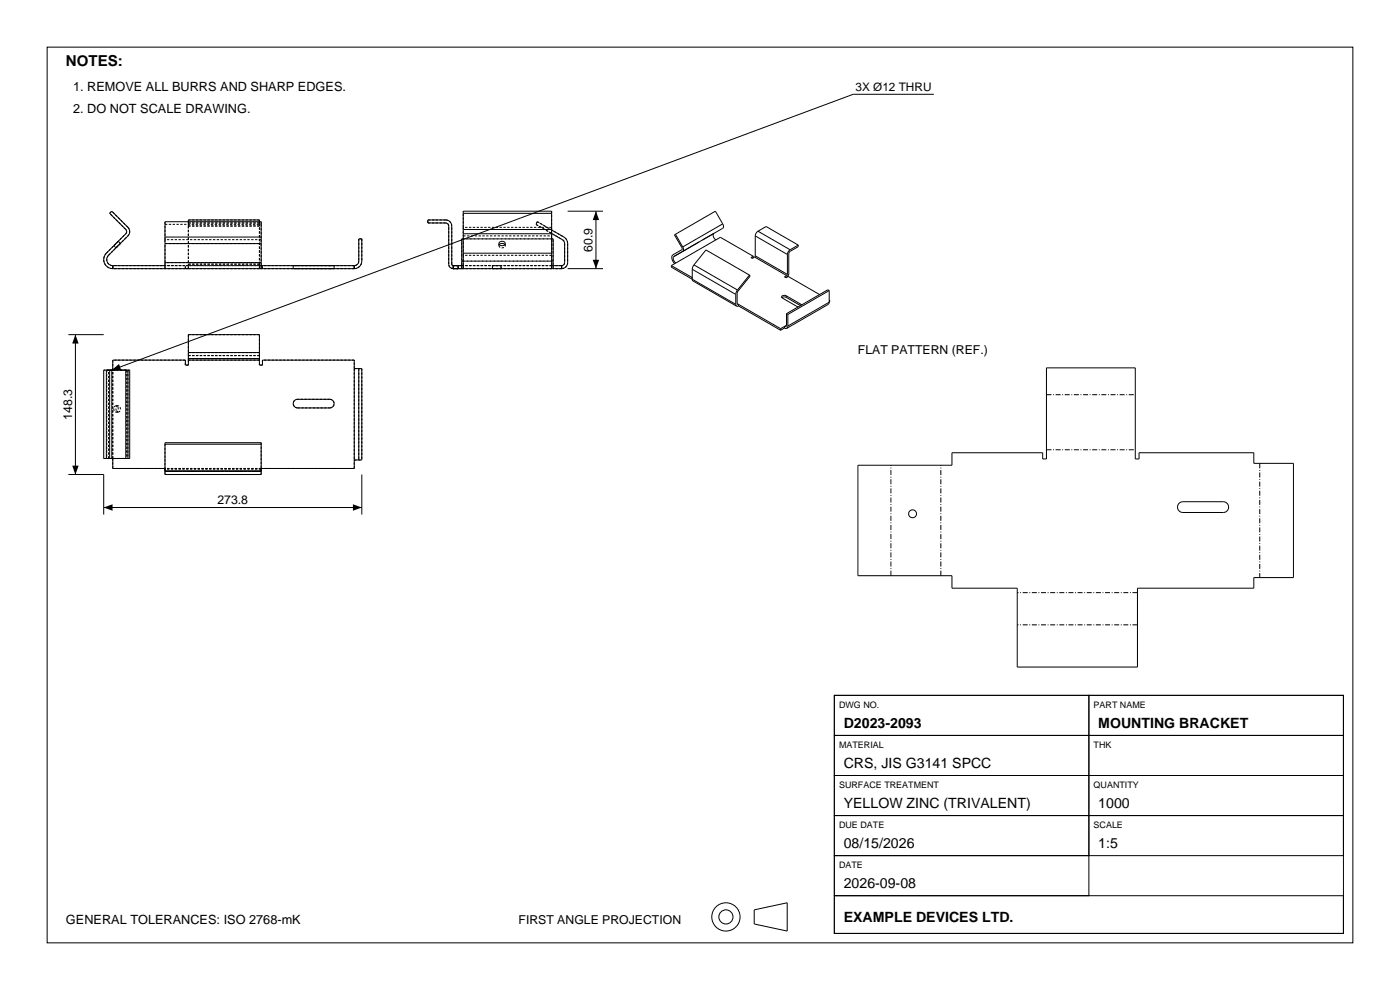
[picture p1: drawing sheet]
<svg xmlns="http://www.w3.org/2000/svg" width="297mm" height="210mm" viewBox="0 0 297 210" stroke-linecap="round" stroke-linejoin="round" font-family="sans-serif">
<g fill="none" stroke="#000" stroke-width=".21">
<path d="M10 10h277v190h-277zM198.1 20h-17.1l-157.3 58.5v18.8M23.9 56.3a1.28 1.28 0 0 1-1.2-.7 1.28 1.28 0 0 1 .3-1.4l4.1-4.2 .4-.7-.1-.6-.3-.5-3.4-3.4-.4 .5 3.4 3.4 .2 .5-.2 .4-4.1 4.1a1.92 1.92 0 0 0-.5 2.1 1.92 1.92 0 0 0 1.8 1.2M23.9 57h51.3M23.9 56.3h11.1M23.9 56.3v.7M35 55.7v1.3M35 50.3v1.4M35 55.7h20.4M35 50.3v-3.3h20.4v3.3M35 51.7v4M35 51.7h20.4"/>
<path d="M35 50.3h20.4M40 47v-.3h15v.3M55.4 55.7v1.3M55.4 50.3v1.4M55.4 56.3h19.8M55.4 51.7v4M75.2 56.3l.4-.1 .5-.6v-4.9h.7v4.7a1.6 1.6 0 0 1-1.6 1.6M75.2 56.3v.7M96.2 56.3l-.4-.3v-8.1l-.1-.5-.3-.5-.6-.2h-4v.6h3.8l.5 .3 .1 .3v8.1l.3 .7 .7 .3M96.2 57h22.9M96.2 56.3h2.1M96.2 56.3v.7"/>
<path d="M98 55.4v.9M98 55.4h.3M98.3 53.7v3.3M98.3 48.7v.9M98.3 50.7h-.3v4.7M98.3 53.7h18.7M98.3 48.7v-3.9h18.7v3.9M98.3 49.6v4.1M98.3 49.6h18.7M98.3 48.7h18.7M98.3 45.3h18.7M105.9 51.9a.82 .82 0 0 1 1.2 0"/>
<path d="M106 51.4a.64 .64 0 0 1 .7-.3 .64 .64 0 0 1 .4 .7 .65 .65 0 0 1-.7 .4 .65 .65 0 0 1-.5-.7zM117 53.7v3.3M117 48.8l2.9 1.7 .5 .8v4.7l-.5 .7-.8 .3M117 49.5l2.3 1.3 .4 .6 .1 4.3-.3 .5-.4 .1M117 48.7v.9M117 50.7h.3v4.7M117 56.3h2.1M117 55.4h.3M117 49.6v4.1M117.3 55.4v.9M119.1 56.3v.7M120.4 57h7.5"/>
<path d="M120.4 44.8h7.5M126.4 44.8v12.2M142.4 56.3v.4l4.5 2.5M142.4 56.3l4.5 2.6M143.3 49.7l1.5 2.7M143.4 55.8l-1 .5M144.8 52.4a.72 .72 0 0 1 0 .9M146.9 59.2l.1 .4 9.3 5.3M146.9 59.2l9.2 5.4M146.9 57.1v2.1M146.9 57.1l9.2 5.4M147.2 56.2l-.3 .9"/>
<path d="M147.2 56.2l2.6-3.2 9.2 5.4M147.2 56.2l9.2 5.3M151.5 49.5a.87 .87 0 0 0 .4 1.4M151.9 50.9l.9-.6 7 4.1M151.9 50.9l-8.5 4.9M153.3 47.5l-1.5-2.7-8.7 5 1.6 3-.1 .2-2 1.2a1.47 1.47 0 0 0 .5 1.7M153.3 47.5a.72 .72 0 0 1 0 .9l-10.3 6a.87 .87 0 0 0 .4 1.4M153.3 47.5l-8.5 4.9M159 58.4l.1 .2-2.7 3.4v2.4M159 58.4l-2.6 3.1M159.8 54.4v.3l-.2 .1M159.8 54.4l-.5 .2 .3 .2"/>
<path d="M160.1 54.5l6.8 4M160.1 54.5l-.5 .3M160.2 54.3l-.1 .2M160.2 50v4.3M160.2 54.3l6.8 3.9M160.2 50l6.8 4M160.8 49l-.4 .5-.2 .5M160.8 49l1.7-.9 6.8 3.9M160.8 49l6.8 4M166.9 58.5l-.5 .2 .3 .2 .5-.3 6.7 3.9M167 58.2l-.1 .3M167 54v4.2"/>
<path d="M167.6 53l-.4 .4-.2 .6M169.3 52v.3l-1.7 1-.2 .4-.1 4.4-.4 .7M169.3 52l-1.7 1M14.5 71h7.5M16 71v29.7M22.6 78.5h-.6v18.8h.6M22.6 78.5v18.8M22.6 78.5h4.5M23.3 78.5v18.8M27.1 78.5h.4v18.8h-.4M27.1 78.5v18.8M40 76.1v.3"/>
<path d="M40 74.8v1.3M40 76.4v1h-.7v-1h-15.4v2.1M40 76.4h15M40 74.8v-3.8h15v3.8M40 76.1h15M40 74.8h15M55 74.8v1.3M55 76.1v.3M55 76.4v1h.7v-1h19.5v23h-19.8M75.2 78.2h.9M76.1 78.2h.7v19.4h-.7M76.1 78.2v19.4"/>
<path d="M156.1 64.6l.2 .3M156.1 62.5v2.1M156.4 64.4l.1 .2h.2v.3M156.4 64.4l9.2 5.3M156.4 61.5l-.3 1M156.7 64.9h-.4M156.7 64.9l8.9 5.2M165.6 69.7v.4M166.4 69.6h.5M166.4 69.6l-.8 .5M166.4 69.2v.4M166.4 69.2l-.8 .5"/>
<path d="M166.8 63.1l-.5-.1-.4 .1M166.8 62.7a.51 .51 0 0 0-.6-.1 .51 .51 0 0 0-.3 .6l3.4 1.9M166.8 63.1l3 1.7M166.8 62.7l3.1 1.8M166.8 62.7v.4M166.8 69a.26 .26 0 0 1-.1 .3 .26 .26 0 0 1-.3-.1M166.8 66.5l.3 .2M166.8 66.5v2.5M166.8 69l-.4 .2M167.1 69.2l-.2 .4M167.1 66.7v2.5M169.9 64.5l.1 .2"/>
<path d="M169.9 64.5v.3M175.9 64.1l-.2 .5-8.8 5M175.9 63.7h.1M175.9 64.1l-8.8 5.1M175.9 61.6l-8.8 5.1M175.9 61.6v2.5M175.9 61.6l-.3-.1-8.8 5M176 63.7l-.1 .4M176 63.7l-.1 .1M22.6 97.3h4.5M23.9 97.3v2.1h11.1M35 99.9v.8h20.4v-.8"/>
<path d="M35 99.9v-6h20.4v6M35 99.9h20.4M35 94.2h20.4M62.4 85l.7-.3h6.9a.91 .91 0 0 1 .9 .9 .91 .91 0 0 1-.9 .9h-6.9a.91 .91 0 0 1-.8-.5 .91 .91 0 0 1 .1-1zM75.2 97.6h.9M182 98.7h19.9v-2.7h19.3v1.4h.8v-19.4h18.8v19.4h.8v-1.4h24.4v2.3h8.4v24.2h-8.4v2.3h-24.7v16.7h-25.5v-16.7h-13.9v-2.7h-19.9zM14.5 100.7h7.5v8.5M22 107.7h54.8M76.8 100.7v8.5M250.1 106.8l.8-.4h8.6a1.14 1.14 0 0 1 1.1 1.2 1.14 1.14 0 0 1-1.1 1.1h-8.6a1.14 1.14 0 0 1-1-.7 1.14 1.14 0 0 1 .2-1.2zM177 147.5h54v8.5h-54zM177 156h54v8.5h-54z"/>
<path d="M177 147.5h108v50.5h-108zM231 147.5h54v8.5h-54zM231 156h54v8.5h-54zM177 164.5h54v8.5h-54zM177 173h54v8.5h-54zM231 164.5h54v8.5h-54zM231 173h54v8.5h-54zM160 193l7-1.5v6l-7-1.5zM177 181.5h54v8.5h-54zM177 190h108v8h-108z"/>
<circle cx="193.6" cy="109" r=".84"/>
<circle cx="154" cy="194.5" r="3"/>
<circle cx="154" cy="194.5" r="1.5"/>
</g>
<g fill="none" stroke="#000" stroke-width=".21" stroke-dasharray=".5 .3" stroke-linecap="butt">
<path d="M22.6 53.7l4.1-4.1M23 54.2a1.28 1.28 0 0 0-.3 1.4 1.28 1.28 0 0 0 1.2 .7M23 54.2l4.1-4.2M23.3 45.3l.4-.5M23.9 56.3v.7M23.9 57v-.7M23.9 57a1.92 1.92 0 0 1-1.8-1.2 1.92 1.92 0 0 1 .5-2.1M24.1 52.1l1-.9M24.6 52.6l.9-1M24.6 52.6l-.5-.5M24.6 51.7l-.5 .4M25.1 52.1l-.5 .5"/>
<path d="M25.1 51.2l-.5 .5M25.5 51.6l-.4 .5M25.5 51.6l-.4-.4M26.7 49.6l.2-.4-.2-.5M26.7 48.7l-3.4-3.4M27.1 48.2l-3.4-3.4M27.1 48.2l.4 .8-.1 .6-.3 .4M35 56.3v.7M35 55.7v.6M35 47v.6M35 50.8v-3.2M35 50.8v.9"/>
<path d="M35 55.7v-4M35 51.7h20.4M35 47.6h20.4M39.3 57h-15.4M39.3 56.3h-15.4M39.3 57v-.7M40 57h-.7M40 56.3h-.7M40 57v-.7M40 56v.3M40 47.9v8.1M40 47v.9"/>
<path d="M40 47.3v-.6M40 47.9v-.6M40 57v-1M40 56h15M40 47.3h15M55 57h-15M55 56.3h-15M55 57v-1M55 57v-.7M55 56v-8.1M55 47.9v-.6M55 47.3v-.6"/>
<path d="M55 47v.9M55 56v.3M55 47.9h-15M55 47.3h-15M55 46.7h-15M55.4 56.3h-20.4M55.4 56.3v.7M55.4 55.7h-20.4M55.4 55.7v.6M55.4 47v.6M55.4 47.6v3.2M55.4 50.8v.9"/>
<path d="M55.4 51.7v4M55.4 50.8h-20.4M55.7 57h-.7M55.7 56.3h-.7M55.7 57v-.7M62.2 57h.9M62.2 56.3h.9M62.2 56.3v.7M63.1 57h-.9M63.1 57h6.9M63.1 56.3h-.9M63.1 56.3h6.9"/>
<path d="M70 57h-6.9M70 57h.9M70 56.3h-6.9M70 56.3h.9M70.9 57h-.9M70.9 56.3h-.9M70.9 56.3v.7M75.2 56.3v.7M75.2 57h-19.5M75.2 56.3h-19.5M75.2 57a1.6 1.6 0 0 0 1.6-1.6M75.2 57v-.7"/>
<path d="M76.1 55.4l-.3 .7-.6 .2M76.1 50.7v4.7M76.8 50.7v4.7M76.8 50.7h-.7M90.8 47.3v-.6M94.6 47.3h-3.8M94.6 46.7h-3.8M94.6 46.7l.8 .2 .3 .5 .1 .5M95.2 56v-8.1M95.2 47.9l-.3-.5-.3-.1M95.8 56v-8.1M95.8 56l.4 .3"/>
<path d="M96.2 57h1M96.2 56.3h1M96.2 57v-.7M96.2 57l-.7-.3-.3-.7M97.2 57h-1M97.2 56.3h-1M97.2 57v-.7M98 57h19.3M98 57h-1.8M98 56.3h19.3M98 56.3h-1.8M98 55.4h19.3"/>
<path d="M98 57v-1.6M98 56.3v.7M98 50.7v4.7M98.3 56.3v.7M98.3 55.4h18.7M98.3 54.2v2.1M98.3 48.2v-3.4M98.3 48.2v1.8M98.3 54.2v-4.2M98.3 50h18.7M104.5 57h1.8M104.5 56.3h1.8"/>
<path d="M104.5 57v-.7M105.8 52.1a.71 .71 0 0 0 .7 .5 .71 .71 0 0 0 .7-.5M105.8 51.7v.4M105.9 51.9l-.1 .2M106.3 57h-1.8M106.3 56.3h-1.8M106.3 57v-.7M107.2 52.1l-.1-.2M107.2 52.1v-.4M113.7 47.6l5.6 3.2M114 47l5.6 3.3M114 47l-.3 .6"/>
<path d="M117 56.3h-18.7M117 56.3v.7M117 54.2h-18.7M117 54.2v2.1M117 44.8v3.4M117 48.2v1.8M117 50v4.2M117 48.8l-3-1.8M117 49.5l-3.3-1.9M117 50.7h-18.7M117 48.2h-18.7M117.3 56.3v.7"/>
<path d="M117.3 57v-1.6M117.3 55.4v-4.7M117.3 50.7h-19.3M119.1 57h-1.8M119.1 56.3h-1.8M119.1 57v-.7M119.1 56.3v.7M119.1 57l.8-.3 .4-.4 .1-.6M119.3 50.8l.4 .4 .1 .5M119.8 55.7l-.3 .5-.4 .1M119.8 51.7v4M120.4 51.7v4"/>
<path d="M120.4 51.7l-.3-1-.5-.4M22.6 78.5h1.3M22.6 78.5v18.8M23 78.5h-.4M23 78.5h4.1M23.3 78.5h3.4M23.9 76.4v2.1M23.9 78.5h-1.9M26.7 78.5h.2M26.7 78.5h-3.4M26.7 78.5v18.8M26.9 78.5h-.2"/>
<path d="M26.9 78.5v18.8M27.1 78.5v18.8M27.5 78.5h-.4M39.3 76.4h-15.4M39.3 77.4v-1M40 77.4h-.7M40 76.4v1M40 71v3.8M40 75.4v-.6M40 76.4v-1M40 75.4h15M40 74.8h15"/>
<path d="M55 76.4h-15M55 77.4v-1M55 76.4v-1M55 75.4v-.6M55 74.8v-3.8M55 75.4h-15M55 71h-15M55.7 76.4v1M55.7 77.4h-.7M75.2 78.2v19.4M75.2 78.2v-1.8M75.2 76.4h-19.5"/>
<path d="M75.2 78.2h1.6M76.1 78.2v19.4M76.8 78.2v19.4M22.6 97.3h1.3M23 97.3v-18.8M23 97.3h-.4M23.3 97.3h3.4M23.9 97.3v-18.8M23.9 97.3v2.1M23.9 99.4h11.1M23.9 97.3h-1.9M24.6 86.1a.71 .71 0 0 0-.5 .6 .71 .71 0 0 0 .5 .7"/>
<path d="M24.6 87.4a.71 .71 0 0 0 .5-.7 .71 .71 0 0 0-.5-.6M24.6 86.1h.5M25.1 86.1a.71 .71 0 0 0-.5 .6 .71 .71 0 0 0 .5 .7M25.1 87.4a.71 .71 0 0 0 .4-.7 .71 .71 0 0 0-.4-.6M25.1 87.4h-.5M26.7 97.3h-3.4M26.7 97.3h.2M26.7 97.3v-18.8M26.9 97.3h-.2M27.1 97.3h-4.1M27.5 97.3h-.4M35 99.4v1.3"/>
<path d="M35 99.5v-5.6M35 99.5v.5M55.4 99.4h-20.4M55.4 99.4h19.8M55.4 99.4v1.3M55.4 93.9v5.6M55.4 99.5v.5M55.4 99.5h-20.4M63.1 86.5a.91 .91 0 0 1-.9-.9 .91 .91 0 0 1 .9-.9M63.1 86.5h6.9M70 84.7h-6.9M70 84.7a.91 .91 0 0 1 .9 .9 .91 .91 0 0 1-.9 .9"/>
<path d="M75.2 99.4v-1.8M75.2 97.6h1.6M35 100v-.6M35 100h20.4M55.4 100.7h-20.4M55.4 100h-20.4M55.4 100v-.6"/>
</g>
<path d="M125.7 55.1h1.4l-.7 1.9zM126.4 44.8l.7 1.9h-1.4zM16 71l.7 1.9h-1.4zM23.7 78.5l1.5-1.3 .5 1.3zM15.3 98.8h1.4l-.7 1.9zM22 107.7l1.9-.7v1.3zM74.9 107l1.9 .7-1.9 .6z" fill="#000"/>
<path d="M222 95.4h18.8M222 83.7h18.8M267.2 98.3v24.2M189 122.1v-23.4M199.6 122.1v-23.4M241.3 125.7h-25.5M241.3 132.5h-25.5" fill="none" stroke="#000" stroke-width=".21" stroke-dasharray="1.1 .4 .2 .4" stroke-linecap="butt"/>
<text font-size="3.2" x="14" y="14">NOTES:</text>
<g font-size="3">
<text x="179" y="154.4">D2023-2093</text>
<text x="233" y="154.4">MOUNTING BRACKET</text>
<text x="179" y="162.9">CRS, JIS G3141 SPCC</text>
<text x="179" y="171.4">YELLOW ZINC (TRIVALENT)</text>
<text x="233" y="171.4">1000</text>
<text x="179" y="179.9">08/15/2026</text>
<text x="233" y="179.9">1:5</text>
<text x="179" y="188.4">2026-09-08</text>
<text x="179" y="195.5">EXAMPLE DEVICES LTD.</text>
</g>
<g font-size="2.7">
<text x="15.5" y="19.2">1. REMOVE ALL BURRS AND SHARP EDGES.</text>
<text x="15.5" y="24">2. DO NOT SCALE DRAWING.</text>
<text x="14" y="196">GENERAL TOLERANCES: ISO 2768-mK</text>
</g>
<g font-size="2.6">
<text x="125.7" y="53.4" transform="rotate(-90 125.7 53.4)">60.9</text>
<text x="182" y="75">FLAT PATTERN (REF.)</text>
<text x="15.3" y="89.1" transform="rotate(-90 15.3 89.1)">148.3</text>
<text x="46.1" y="107">273.8</text>
<text x="110" y="196">FIRST ANGLE PROJECTION</text>
</g>
<text font-size="2.5" x="181.5" y="19.4">3X Ø12 THRU</text>
<g font-size="1.9">
<text x="178" y="150.1">DWG NO.</text>
<text x="232" y="150.1">PART NAME</text>
<text x="178" y="158.6">MATERIAL</text>
<text x="232" y="158.6">THK</text>
<text x="178" y="167.1">SURFACE TREATMENT</text>
<text x="232" y="167.1">QUANTITY</text>
<text x="178" y="175.6">DUE DATE</text>
<text x="232" y="175.6">SCALE</text>
<text x="178" y="184.1">DATE</text>
</g>
</svg>
